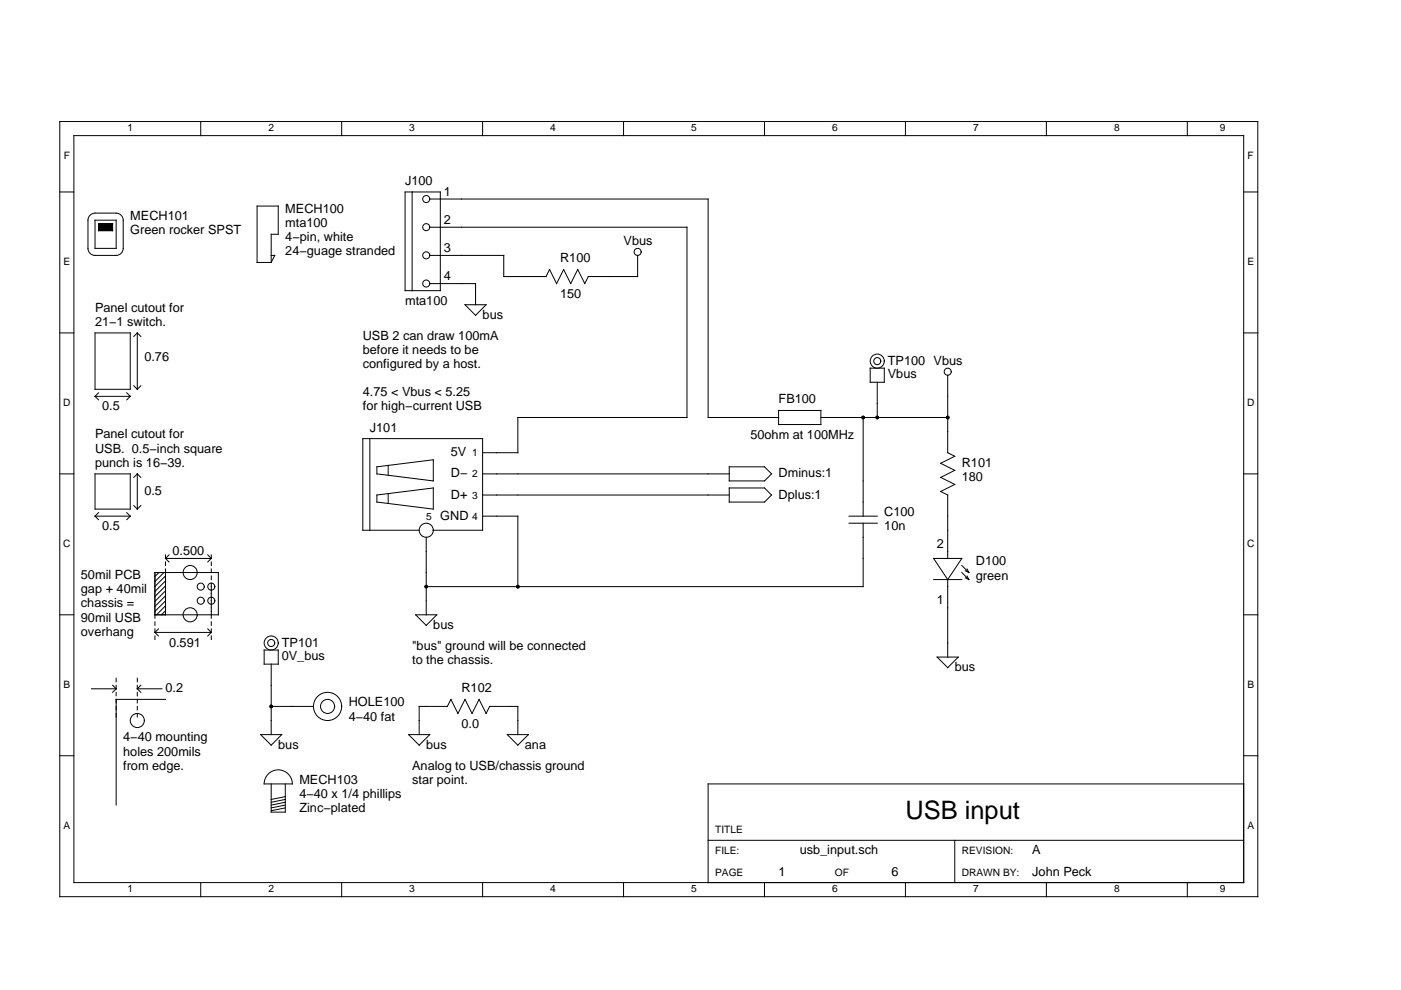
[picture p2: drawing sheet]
<svg xmlns="http://www.w3.org/2000/svg" width="297mm" height="210mm" viewBox="0 0 297 210" stroke-linecap="round" stroke-linejoin="round" font-family="sans-serif">
<g fill="none" stroke="#000" stroke-width=".21">
<path d="M12.7 25.8h254v164.3h-254zM15.7 28.8h248v158.3h-248zM42.6 25.8v3M72.4 25.8v3M102.3 25.8v3M132.2 25.8v3M162.1 25.8v3M192 25.8v3M221.9 25.8v3M251.7 25.8v3M12.7 40.7h3M18.9 45.8l.8-.5 .4-.1h4.5a1.49 1.49 0 0 1 1.5 1.5v6a1.49 1.49 0 0 1-1.5 1.5h-4.5a1.49 1.49 0 0 1-1.4-1.5v-6z"/>
<path d="M20.1 46.7h4.5v6h-4.5zM20.9 47.4h3v1.5h-3zM54.5 43.7h4.5v6h-1.5v5.9h-3zM57.5 54.2h.7l-.7 1.4M85.9 40.7h7.5v20.9h-7.5zM87.4 40.7v20.9M91.1 42.2h59v46.3h15M91.1 48.2h54.6v40.3h-35.9v7.5h-7.5M91.1 54.2h15.7v4.4h9l.7-1.5 1.5 3 1.5-3 1.5 3 1.5-3 1.5 3 .7-1.5h10.5v-4.4M263.7 40.7h3M12.7 70.6h3M20.1 70.6h7.5v11.9h-7.5z"/>
<path d="M29.1 70.6v11.9M29.1 70.6l-.7 .7M29.1 70.6l.8 .7M91.1 60.1h9.7v4.5M98.6 64.6h4.5l-2.3 2.3zM184.5 78.1h3v2.9h-3zM200.9 79.6v16.4l1.5 .7-3 1.5 3 1.5-3 1.5 3 1.5-3 1.5 1.5 .8v13.4M263.7 70.6h3M20.1 84h7.5M20.1 84l.8 .8M20.9 83.3l-.8 .7M26.9 83.3l.7 .7"/>
<path d="M27.6 84l-.7 .8M28.4 81.8l.7 .7M29.9 81.8l-.8 .7M78.4 93v19.4M79.9 99l12-1.5v4.5l-12-1.5zM82.3 98.7v2.1M154.6 99h7.5l1.5 1.5-1.5 1.5h-7.5zM165.1 87h8.9v3h-8.9zM174 88.5h26.9M183 88.5v20.9M186 81v7.5M12.7 100.5h3"/>
<path d="M20.1 100.5h7.5v7.4h-7.5zM20.1 109.4h7.5M20.1 109.4l.8 .8M20.9 108.7l-.8 .7M26.9 108.7l.7 .7M27.6 109.4l-.7 .8M28.4 107.2l.7 .7M29.1 100.5v7.4M29.1 100.5l-.7 .7M29.1 100.5l.8 .7M29.9 107.2l-.8 .7M35.1 118.4h9.7"/>
<path d="M35.1 117.7v.7M35.1 119.1v.8M35.1 118.4l.7 .7M35.8 117.7l-.7 .7M44.1 117.7l.7 .7M44.8 117.7v.7M44.8 119.1v.8M44.8 118.4l-.7 .7M79.9 105l12-1.5v4.4l-12-1.5zM82.3 104.7v2M88.9 112.4h-12v-19.4h25.4v19.4h-10.4M90.4 113.9v16.5"/>
<path d="M102.3 100.5h52.3M102.3 109.4h7.5v15M102.3 105h52.3M154.6 103.5h7.5l1.5 1.5-1.5 1.4h-7.5zM180 109.4h6M180 110.9h6M183 110.9v13.5h-92.6M197.9 118.4h6l-3 4.5zM203.9 119.9l1.5 1.5M263.7 100.5h3M12.7 130.4h3M32.8 130.4h13.5v-9h-13.5v9.7"/>
<path d="M32.8 131.8v.8M32.8 133.3v.8M32.8 134.8v.8M32.8 134.1h12M32.8 134.1l.8 .7M33.6 133.3l-.8 .8M33.7 121.4l-.9 .8M34.8 121.4l-2 1.9M35.1 120.6v9.8M35.1 129.5l-.9 .9M35.1 128.5l-1.9 1.9M35.1 127.4l-2.3 2.2"/>
<path d="M35.1 126.3l-2.3 2.3M35.1 125.3l-2.3 2.2M35.1 124.2l-2.3 2.3M35.1 123.2l-2.3 2.2M35.1 122.1l-2.3 2.2M44.1 133.3l.7 .8M44.8 120.6v.8M44.8 122.1v.8M44.8 123.6v7.5M44.8 131.8v.8M44.8 133.3v.8M44.8 134.8v.8"/>
<path d="M44.8 134.1l-.7 .7M56 137.8h3v3h-3zM88.1 130.4h4.5l-2.2 2.2zM197.9 122.9h6M198.7 139.3h4.5l-2.3 2.3zM200.9 122.9v16.4M203.9 121.4l1.5 1.5M204.7 122.5l.7 .4M204.7 121l.7 .4M205 122.1l.4 .8M205 120.6l.4 .8M263.7 130.4h3"/>
<path d="M19.4 146h5.2M23.9 145.3l.7 .7M24.6 143.8v.7M24.6 145.3v.7M24.6 146.8v.7M24.6 146l-.7 .8M29.1 143.8v.7M29.1 145.3v.7M29.1 146.8v.7M29.1 148.3v.7M29.1 149.8v.7M29.1 151.3v.7"/>
<path d="M29.1 146h5.2M29.1 146l.8 .8M29.9 145.3l-.8 .7M35.1 148.3h-10.5v22.4M55.3 155.8h4.4l-2.2 2.2zM57.5 149.8h9M57.5 140.8v15M86.6 155.8h4.5l-2.2 2.2zM88.9 155.8v-6h6l.7-1.5 1.5 3 1.5-3 1.5 3 1.5-3 1.5 3 .7-1.5h6v6M107.6 155.8h4.4l-2.2 2.2zM12.7 160.2h3M56.7 164.3a2.99 2.99 0 0 1 3.3-.9 2.99 2.99 0 0 1 2 2.8h-6l.1-.7z"/>
<path d="M57.5 166.2v6h3v-6M60.5 170.1l-3 .6M60.5 170.7l-3 .6M60.5 171.3l-3 .6M60.5 169.5l-3 .6M60.5 168.9l-3 .6M150.1 178.2h113.6M202.4 178.2v8.9M263.7 166.2h-113.6v20.9M263.7 160.2h3M42.6 187.1v3M72.4 187.1v3"/>
<path d="M102.3 187.1v3M132.2 187.1v3M162.1 187.1v3M192 187.1v3M221.9 187.1v3M251.7 187.1v3"/>
<circle cx="90.4" cy="48.2" r=".75"/>
<circle cx="90.4" cy="54.1" r=".75"/>
<circle cx="90.4" cy="42.2" r=".75"/>
<circle cx="135.2" cy="53.4" r=".75"/>
<circle cx="90.4" cy="60.1" r=".75"/>
<circle cx="186" cy="76.6" r=".75"/>
<circle cx="186" cy="76.6" r="1.49"/>
<circle cx="200.9" cy="78.8" r=".75"/>
<circle cx="90.4" cy="112.4" r="1.49"/>
<circle cx="40.3" cy="121.4" r="1.49"/>
<circle cx="40.3" cy="130.4" r="1.49"/>
<circle cx="42.6" cy="127.4" r=".75"/>
<circle cx="42.6" cy="124.4" r=".75"/>
<circle cx="44.8" cy="127.4" r=".75"/>
<circle cx="44.8" cy="124.4" r=".75"/>
<circle cx="57.5" cy="136.3" r="1.49"/>
<circle cx="57.5" cy="136.3" r=".75"/>
<circle cx="29.1" cy="152.8" r="1.49"/>
<circle cx="69.5" cy="149.8" r="2.99"/>
<circle cx="69.5" cy="149.8" r="1.49"/>
</g>
<g fill="#000">
<path d="M20.9 47.4h3v1.5h-3z"/>
<circle cx="183" cy="88.5" r=".37"/>
<circle cx="186" cy="88.5" r=".37"/>
<circle cx="200.9" cy="88.5" r=".37"/>
<circle cx="90.4" cy="124.4" r=".37"/>
<circle cx="109.8" cy="124.4" r=".37"/>
<circle cx="57.5" cy="149.8" r=".37"/>
</g>
<text font-size="5.4" x="192" y="173.7">USB input</text>
<g font-size="2.7">
<text x="85.9" y="39.2">J100</text>
<text x="94.1" y="41.5">1</text>
<text x="27.6" y="46.7">MECH101</text>
<text x="60.5" y="45.2">MECH100</text>
<text x="94.1" y="47.4">2</text>
<text x="27.6" y="49.7">Green rocker SPST</text>
<text x="60.5" y="48.2">mta100</text>
<text x="60.5" y="51.2">4−pin, white</text>
<text x="94.1" y="53.4">3</text>
<text x="132.2" y="51.9">Vbus</text>
<text x="60.5" y="54.2">24−guage stranded</text>
<text x="94.1" y="59.4">4</text>
<text x="118.8" y="55.6">R100</text>
<text x="85.9" y="64.6">mta100</text>
<text x="118.8" y="63.1">150</text>
<text x="20.1" y="66.1">Panel cutout for</text>
<text x="20.1" y="69.1">21−1 switch.</text>
<text x="102.3" y="67.6">bus</text>
<text x="30.6" y="76.6">0.76</text>
<text x="76.9" y="72">USB 2 can draw 100mA</text>
<text x="76.9" y="75">before it needs to be</text>
<text x="188.2" y="77.3">TP100 Vbus</text>
<text x="76.9" y="78.1">configured by a host.</text>
<text x="188.2" y="80.1">Vbus</text>
<text x="21.6" y="87">0.5</text>
<text x="76.9" y="84">4.75 &lt; Vbus &lt; 5.25</text>
<text x="76.9" y="87">for high−current USB</text>
<text x="165.1" y="85.5">FB100</text>
<text x="20.1" y="92.9">Panel cutout for</text>
<text x="20.1" y="96">USB. 0.5−inch square</text>
<text x="78.4" y="91.5">J101</text>
<text x="159.1" y="93">50ohm at 100MHz</text>
<text x="20.1" y="99">punch is 16−39.</text>
<text x="95.6" y="96.7">5V</text>
<text x="95.6" y="101.2">D−</text>
<text x="165.1" y="101.2">Dminus:1</text>
<text x="203.9" y="102">180</text>
<text x="203.9" y="99">R101</text>
<text x="30.6" y="105">0.5</text>
<text x="95.6" y="105.7">D+</text>
<text x="165.1" y="105.7">Dplus:1</text>
<text x="21.6" y="112.4">0.5</text>
<text x="93.4" y="110.2">GND</text>
<text x="187.5" y="109.4">C100</text>
<text x="187.5" y="112.4">10n</text>
<text x="36.6" y="117.7">0.500</text>
<text x="198.6" y="116.2">2</text>
<text x="206.9" y="119.9">D100</text>
<text x="17.2" y="122.8">50mil PCB</text>
<text x="17.2" y="125.8">gap + 40mil</text>
<text x="206.9" y="122.9">green</text>
<text x="17.2" y="128.8">chassis =</text>
<text x="17.2" y="131.8">90mil USB</text>
<text x="198.6" y="128.1">1</text>
<text x="17.2" y="134.8">overhang</text>
<text x="35.8" y="137.1">0.591</text>
<text x="59.7" y="137.1">TP101</text>
<text x="87.4" y="137.8">&quot;bus&quot; ground will be connected</text>
<text x="91.9" y="133.3">bus</text>
<text x="59.7" y="139.9">0V_bus</text>
<text x="87.4" y="140.8">to the chassis.</text>
<text x="202.4" y="142.3">bus</text>
<text x="35.1" y="146.8">0.2</text>
<text x="73.9" y="149.8">HOLE100</text>
<text x="97.8" y="146.8">R102</text>
<text x="73.9" y="152.8">4−40 fat</text>
<text x="97.8" y="154.3">0.0</text>
<text x="26.1" y="157.2">4−40 mounting</text>
<text x="26.1" y="160.2">holes 200mils</text>
<text x="59" y="158.7">bus</text>
<text x="90.4" y="158.7">bus</text>
<text x="111.3" y="158.7">ana</text>
<text x="26.1" y="163.2">from edge.</text>
<text x="63.5" y="166.2">MECH103</text>
<text x="87.4" y="163.2">Analog to USB/chassis ground</text>
<text x="87.4" y="166.2">star point.</text>
<text x="63.5" y="169.2">4−40 x 1/4 phillips</text>
<text x="63.5" y="172.2">Zinc−plated</text>
<text x="165.1" y="185.6">1</text>
<text x="169.6" y="181.2">usb_input.sch</text>
<text x="189" y="185.6">6</text>
<text x="218.9" y="185.6">John Peck</text>
<text x="218.9" y="181.2">A</text>
</g>
<g font-size="2.2">
<text x="27" y="27.8">1</text>
<text x="56.9" y="27.8">2</text>
<text x="86.8" y="27.8">3</text>
<text x="116.7" y="27.8">4</text>
<text x="146.5" y="27.8">5</text>
<text x="176.4" y="27.8">6</text>
<text x="206.3" y="27.8">7</text>
<text x="236.2" y="27.8">8</text>
<text x="258.6" y="27.8">9</text>
<text x="13.5" y="33.8">F</text>
<text x="264.5" y="33.8">F</text>
<text x="13.4" y="56.2">E</text>
<text x="264.5" y="56.2">E</text>
<text x="13.4" y="86.1">D</text>
<text x="264.4" y="86.1">D</text>
<text x="100.1" y="101.2">2</text>
<text x="100.1" y="96.7">1</text>
<text x="100.1" y="105.7">3</text>
<text x="90.4" y="110.2">5</text>
<text x="100.1" y="110.2">4</text>
<text x="13.4" y="116">C</text>
<text x="264.4" y="116">C</text>
<text x="13.4" y="145.9">B</text>
<text x="264.5" y="145.9">B</text>
<text x="13.4" y="175.7">A</text>
<text x="151.6" y="176.7">TITLE</text>
<text x="264.5" y="175.7">A</text>
<text x="151.6" y="181.2">FILE:</text>
<text x="151.6" y="185.6">PAGE</text>
<text x="177" y="185.6">OF</text>
<text x="203.9" y="181.2">REVISION:</text>
<text x="203.9" y="185.6">DRAWN BY:</text>
<text x="27" y="189.2">1</text>
<text x="56.9" y="189.2">2</text>
<text x="86.8" y="189.2">3</text>
<text x="116.7" y="189.2">4</text>
<text x="146.5" y="189.2">5</text>
<text x="176.4" y="189.2">6</text>
<text x="206.3" y="189.2">7</text>
<text x="236.2" y="189.2">8</text>
<text x="258.6" y="189.2">9</text>
</g>
</svg>
